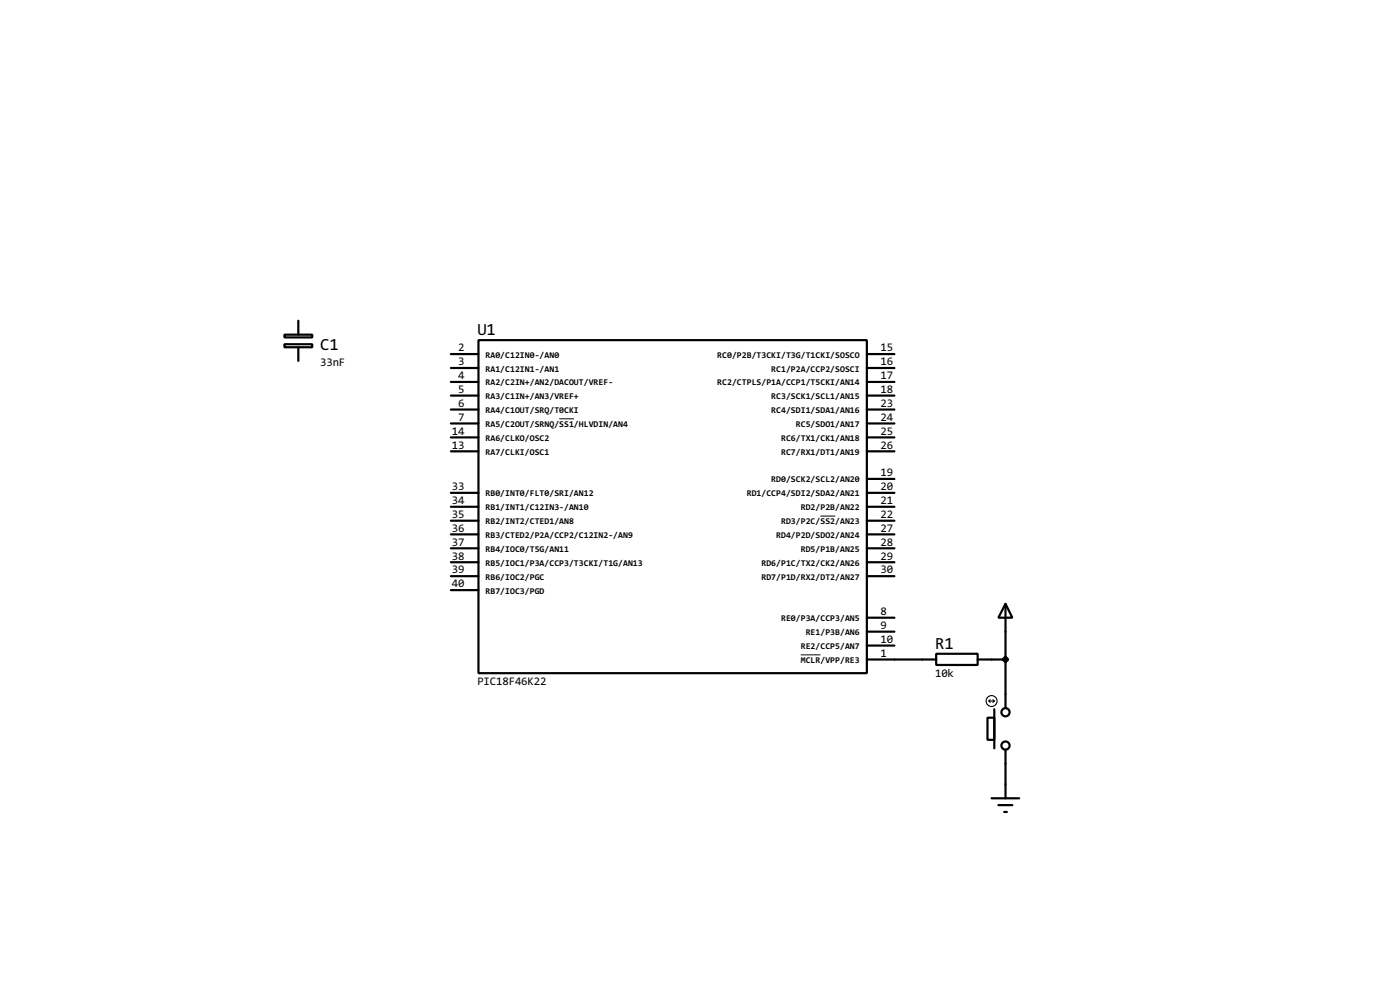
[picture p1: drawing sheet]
<svg xmlns="http://www.w3.org/2000/svg" width="256mm" height="180mm" viewBox="0 0 256 180" stroke-linecap="round" stroke-linejoin="round" font-family="sans-serif">
<g fill="none" stroke="#000" stroke-width=".4">
<path d="M54.7 58.7v2.6M52.1 61.3h5.1v.5h-5.1zM52.1 63h5.1v.6h-5.1zM54.7 63.6v2.5M82.6 75h5.1M82.6 64.8h5.1M82.6 72.4h5.1M82.6 77.5h5.1M82.6 67.4h5.1M82.6 69.9h5.1M87.7 62.3h71.1v60.9h-71.1zM158.8 75h5.1"/>
<path d="M158.8 64.8h5.1M158.8 72.4h5.1M158.8 77.5h5.1M158.8 67.4h5.1M158.8 69.9h5.1M82.6 80.1h5.1M82.6 82.6h5.1M82.6 90.2h5.1M82.6 92.8h5.1M82.6 95.3h5.1M82.6 97.8h5.1M158.8 80.1h5.1"/>
<path d="M158.8 82.6h5.1M158.8 90.2h5.1M158.8 92.8h5.1M158.8 95.3h5.1M158.8 97.8h5.1M158.8 87.7h5.1M82.6 100.4h5.1M82.6 102.9h5.1M82.6 105.5h5.1M82.6 108h5.1M158.8 100.4h5.1M158.8 102.9h5.1"/>
<path d="M158.8 105.5h5.1M158.8 113.1h5.1M158.8 115.6h5.1M158.8 118.2h5.1M171.5 119.7h7.6v2h-7.6zM184.2 110.5l1.3 2.6h-2.6zM184.2 110.5v19.1M158.8 120.7h12.7M179.1 120.7h5.1M180.9 131.4h1.3v4h-1.3zM182.2 129.8v7.2M184.2 137.2v8.9"/>
<path d="M181.7 146.1h5M182.9 147.4h2.6M184 148.6h.5"/>
<circle cx="184.2" cy="130.4" r=".75"/>
<circle cx="184.2" cy="136.5" r=".75"/>
</g>
<path d="M102.5 76.7h2.7M150.3 94.5h2.7M146.7 119.9h3.6" fill="none" stroke="#000" stroke-width=".18"/>
<g fill="none" stroke="#000" stroke-width=".2">
<path d="M181.2 128.3h1M181.2 128.3l.2 .3M181.4 128.1l-.2 .2M181.9 128.1l.3 .2M182.2 128.3l-.3 .3"/>
<circle cx="181.6" cy="128.3" r="1"/>
</g>
<path d="M183.7 120.7l.5-.5 .5 .5-.5 .5z" fill-rule="evenodd" fill="#000" stroke="#000" stroke-width=".4"/>
<g font-size="3.7">
<text x="58.7" y="64">C1</text>
<text x="87.5" y="61.3">U1</text>
<text x="171.3" y="118.7">R1</text>
</g>
<g font-size="2.5">
<text x="84" y="64.3">2</text>
<text x="161.3" y="64.3">15</text>
<text x="58.7" y="66.9">33nF</text>
<text x="84" y="66.9">3</text>
<text x="84" y="71.9">5</text>
<text x="84" y="69.4">4</text>
<text x="161.3" y="71.9">18</text>
<text x="161.3" y="66.9">16</text>
<text x="161.3" y="69.4">17</text>
<text x="84" y="74.4">6</text>
<text x="84" y="77">7</text>
<text x="161.3" y="74.4">23</text>
<text x="161.3" y="77">24</text>
<text x="82.8" y="79.6">14</text>
<text x="82.8" y="82.1">13</text>
<text x="161.3" y="79.6">25</text>
<text x="161.3" y="82.1">26</text>
<text x="82.8" y="89.7">33</text>
<text x="161.3" y="87.1">19</text>
<text x="161.3" y="89.7">20</text>
<text x="82.8" y="92.3">34</text>
<text x="82.8" y="94.8">35</text>
<text x="161.3" y="94.8">22</text>
<text x="161.3" y="92.3">21</text>
<text x="82.8" y="99.9">37</text>
<text x="82.8" y="97.3">36</text>
<text x="161.3" y="97.3">27</text>
<text x="161.3" y="99.9">28</text>
<text x="82.8" y="102.4">38</text>
<text x="82.8" y="105">39</text>
<text x="82.8" y="107.5">40</text>
<text x="161.3" y="102.4">29</text>
<text x="161.3" y="105">30</text>
<text x="161.3" y="112.6">8</text>
<text x="161.3" y="115.1">9</text>
<text x="161.3" y="117.7">10</text>
<text x="87.5" y="125.5">PIC18F46K22</text>
<text x="161.3" y="120.2">1</text>
<text x="171.3" y="124">10k</text>
</g>
<g font-size="1.9">
<text x="89" y="65.5">RA0/C12IN0-/AN0</text>
<text x="131.4" y="65.5">RC0/P2B/T3CKI/T3G/T1CKI/SOSCO</text>
<text x="89" y="68">RA1/C12IN1-/AN1</text>
<text x="89" y="70.6">RA2/C2IN+/AN2/DACOUT/VREF-</text>
<text x="131.4" y="70.6">RC2/CTPLS/P1A/CCP1/T5CKI/AN14</text>
<text x="141.3" y="68">RC1/P2A/CCP2/SOSCI</text>
<text x="89" y="75.6">RA4/C1OUT/SRQ/T0CKI</text>
<text x="89" y="73">RA3/C1IN+/AN3/VREF+</text>
<text x="141.3" y="73">RC3/SCK1/SCL1/AN15</text>
<text x="141.3" y="75.6">RC4/SDI1/SDA1/AN16</text>
<text x="89" y="80.7">RA6/CLKO/OSC2</text>
<text x="89" y="83.3">RA7/CLKI/OSC1</text>
<text x="89" y="78.2">RA5/C2OUT/SRNQ/SS1/HLVDIN/AN4</text>
<text x="143.1" y="80.7">RC6/TX1/CK1/AN18</text>
<text x="143.1" y="83.3">RC7/RX1/DT1/AN19</text>
<text x="145.8" y="78.2">RC5/SDO1/AN17</text>
<text x="141.3" y="88.3">RD0/SCK2/SCL2/AN20</text>
<text x="89" y="90.8">RB0/INT0/FLT0/SRI/AN12</text>
<text x="89" y="93.4">RB1/INT1/C12IN3-/AN10</text>
<text x="89" y="96">RB2/INT2/CTED1/AN8</text>
<text x="136.8" y="90.8">RD1/CCP4/SDI2/SDA2/AN21</text>
<text x="143.1" y="96">RD3/P2C/SS2/AN23</text>
<text x="146.7" y="93.4">RD2/P2B/AN22</text>
<text x="89" y="101">RB4/IOC0/T5G/AN11</text>
<text x="89" y="98.5">RB3/CTED2/P2A/CCP2/C12IN2-/AN9</text>
<text x="142.2" y="98.5">RD4/P2D/SDO2/AN24</text>
<text x="146.7" y="101">RD5/P1B/AN25</text>
<text x="89" y="103.6">RB5/IOC1/P3A/CCP3/T3CKI/T1G/AN13</text>
<text x="89" y="106.1">RB6/IOC2/PGC</text>
<text x="139.5" y="103.6">RD6/P1C/TX2/CK2/AN26</text>
<text x="139.5" y="106.1">RD7/P1D/RX2/DT2/AN27</text>
<text x="89" y="108.7">RB7/IOC3/PGD</text>
<text x="143.1" y="113.7">RE0/P3A/CCP3/AN5</text>
<text x="146.7" y="118.8">RE2/CCP5/AN7</text>
<text x="147.6" y="116.3">RE1/P3B/AN6</text>
<text x="146.7" y="121.4">MCLR/VPP/RE3</text>
</g>
</svg>
